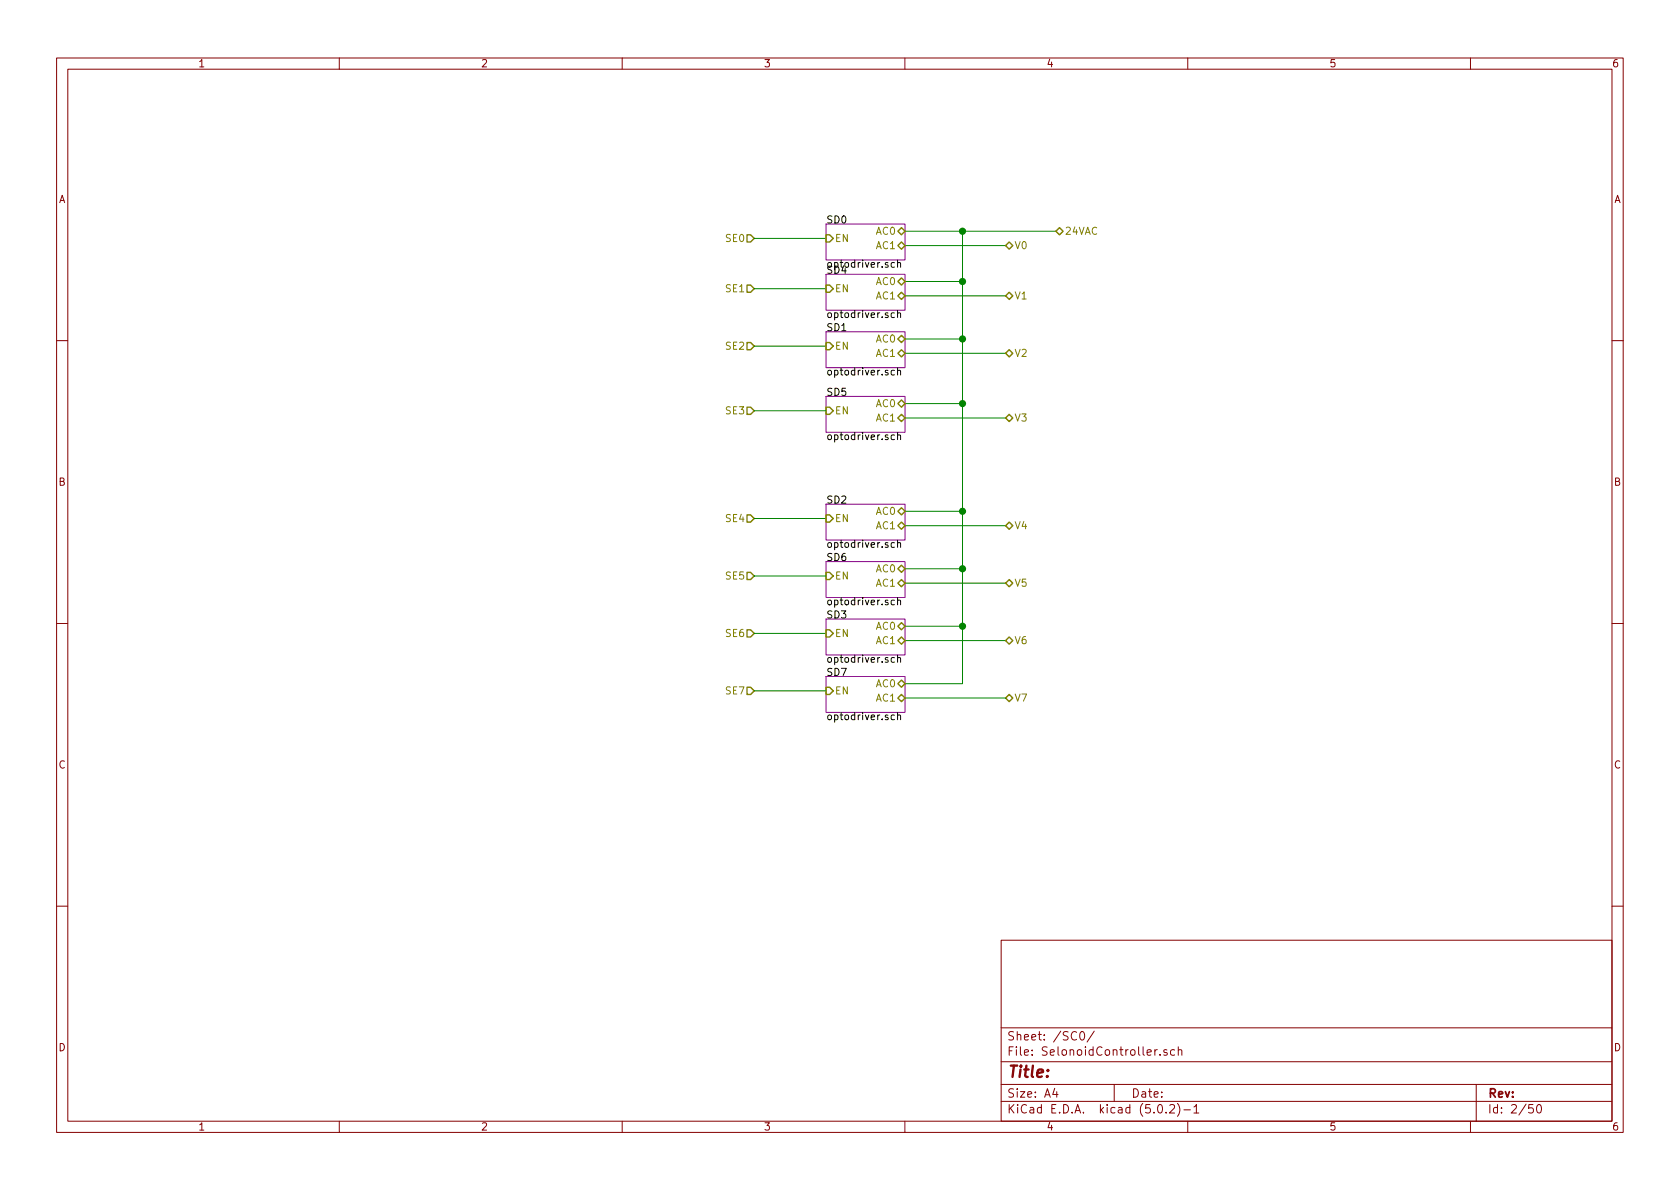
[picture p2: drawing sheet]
<svg xmlns="http://www.w3.org/2000/svg" width="297mm" height="210mm" viewBox="0 0 297 210" stroke-linecap="round" stroke-linejoin="round" font-family="sans-serif">
<g fill="none" stroke="#840000" stroke-width=".18">
<path d="M10 10.3h277v189.9h-277zM12 12.2h273v186.1h-273zM60 10.3v1.9M110 10.3v1.9M160 10.3v1.9M210 10.3v1.9M260 10.3v1.9M10 60.2h2M285 60.2h2M10 110.3h2M285 110.3h2M10 160.2h2"/>
<path d="M177 166.3h108v32h-108zM285 160.2h2M60 198.3v1.9M110 198.3v1.9M160 198.3v1.9M177 194.8h108M177 191.8h108M177 187.8h108M177 181.8h108M186.5 192.5l-.4 1h1M186.8 193v1M191.1 182.6l.2-.2a.81 .81 0 0 1 .6 .6 .81 .81 0 0 1-.3 .8l-.2 .1a.79 .79 0 0 1-.3-1.3z"/>
<path d="M193.5 182.3l-1.3 2M197 191.8v3M204.2 185.6v1M204.6 185.6l-.3 .1-.1 .2M204.8 195.5l.4-.2a.94 .94 0 0 1 0 1.5 .79 .79 0 0 1-.4-1.3zM205.1 186.5v.1M206.2 196.7v.1M206.3 185.7l-.3-.1-.2 .2v.2l.5 .2v.3h-.5M206.8 195.5l.2-.2h.4l.2 .2 .1 .3-.1 .2-.8 .8h.9M207.7 185.7l-.4-.1-.3 .3v.6l.3 .1 .4-.1M208.2 195.1a1.71 1.71 0 0 1 0 2.3M208.3 185.7l.2-.1 .4 .1 .1 .9"/>
<path d="M208.3 185.1v1.5M209.3 196.3h1.2M210 198.3v1.9M211.1 195.8l.4-.5v1.5M211.1 196.8h.9M260 198.3v1.9M261 191.8v6.5M271 195.3h-.7v.7l.2-.1 .5 .1 .1 .2-.1 .5-.2 .1-.5-.1M271.8 195.5l.4-.2a.94 .94 0 0 1 0 1.5 .79 .79 0 0 1-.4-1.3z"/>
</g>
<g fill="none" stroke="#008400" stroke-width=".18">
<path d="M133.3 42.2h12.7M133.3 51h12.7M160 40.9h26.7M160 59.9h10.2M160 49.8h10.2M160 43.4h17.8M160 52.3h17.8M170.2 40.9v80h-10.2M133.3 61.2h12.7M133.3 72.6h12.7M160 71.4h10.2M160 62.5h17.8"/>
<path d="M160 73.9h17.8M133.3 91.7h12.7M160 90.4h10.2M160 93h17.8M133.3 112h12.7M133.3 101.8h12.7M160 110.7h10.2M160 100.6h10.2M160 113.3h17.8M160 103.1h17.8M133.3 122.2h12.7M160 123.4h17.8"/>
</g>
<g fill="#008400" stroke="#008400" stroke-width=".25">
<circle cx="170.2" cy="59.9" r=".51"/>
<circle cx="170.2" cy="40.9" r=".51"/>
<circle cx="170.2" cy="49.8" r=".51"/>
<circle cx="170.2" cy="100.6" r=".51"/>
<circle cx="170.2" cy="110.7" r=".51"/>
<circle cx="170.2" cy="90.4" r=".51"/>
<circle cx="170.2" cy="71.4" r=".51"/>
</g>
<g fill="none" stroke="#848400" stroke-width=".25">
<path d="M132.1 41.5h.6l.6 .7-.6 .6h-.6zM132.1 50.4h.6l.6 .6-.6 .7h-.6zM146 41.5h.7l.6 .7-.6 .6h-.7zM146 50.4h.7l.6 .6-.6 .7h-.7zM158.7 40.9l.7-.6 .6 .6-.6 .6zM158.7 59.9l.7-.6 .6 .6-.6 .7zM158.7 49.8l.7-.7 .6 .7-.6 .6zM159.4 42.8l.6 .6-.6 .7-.7-.7zM159.4 51.7l.6 .6-.6 .7-.7-.7zM177.8 43.4l.6-.6 .7 .6-.7 .7zM177.8 52.3l.6-.6 .7 .6-.7 .7zM186.7 40.9l.6-.6 .7 .6-.7 .6z"/>
<path d="M132.1 60.6h.6l.6 .6-.6 .6h-.6zM132.1 72h.6l.6 .6-.6 .7h-.6zM146 60.6h.7l.6 .6-.6 .6h-.7zM146 72h.7l.6 .6-.6 .7h-.7zM158.7 62.5l.7-.7 .6 .7-.6 .6zM158.7 71.4l.7-.7 .6 .7-.6 .6zM158.7 73.9l.7-.6 .6 .6-.6 .6zM177.8 62.5l.6-.7 .7 .7-.7 .6zM177.8 73.9l.6-.6 .7 .6-.7 .6zM132.1 91.1h.6l.6 .6-.6 .6h-.6zM146 91.1h.7l.6 .6-.6 .6h-.7zM158.7 90.4l.7-.6 .6 .6-.6 .7z"/>
<path d="M158.7 93l.7-.7 .6 .7-.6 .6zM177.8 93l.6-.7 .7 .7-.7 .6zM132.1 101.2h.6l.6 .6-.6 .7h-.6zM132.1 111.4h.6l.6 .6-.6 .6h-.6zM146 111.4h.7l.6 .6-.6 .6h-.7zM146 101.2h.7l.6 .6-.6 .7h-.7zM158.7 113.3l.7-.7 .6 .7-.6 .6zM158.7 100.6l.7-.7 .6 .7-.6 .6zM158.7 103.1l.7-.6 .6 .6-.6 .7zM159.4 110.1l.6 .6-.6 .7-.7-.7zM177.8 103.1l.6-.6 .7 .6-.7 .7zM177.8 113.3l.6-.7 .7 .7-.7 .6z"/>
<path d="M132.1 121.5h.6l.6 .7-.6 .6h-.6zM146 121.5h.7l.6 .7-.6 .6h-.7zM158.7 120.9l.7-.6 .6 .6-.6 .6zM158.7 123.4l.7-.6 .6 .6-.6 .7zM177.8 123.4l.6-.6 .7 .6-.7 .7z"/>
</g>
<path d="M146 39.6h14v6.4h-14zM146 58.7h14v6.3h-14zM146 48.5h14v6.4h-14zM146 70.1h14v6.3h-14zM146 89.1h14v6.4h-14zM146 99.3h14v6.4h-14zM146 109.5h14v6.3h-14zM146 119.6h14v6.4h-14z" fill="none" stroke="#840084" stroke-width=".18"/>
<g fill="none" stroke="#000" stroke-width=".18">
<path d="M158.1 46.5l-.3-.1-.2 .3 .1 .5h.4M158.1 55.4l-.3-.1-.2 .2 .1 .6h.4M158.7 46.6l.2-.2 .3 .1v.8M158.7 55.4l.2-.1 .3 .1v.8M158.7 46v1.3M158.7 54.9v1.3M158.1 65.5h-.3l-.2 .2 .1 .6h.4M158.1 77l-.3-.1-.2 .2 .1 .6h.4M158.7 65.6l.2-.1h.3v.8M158.7 77l.2-.1 .3 .1v.7M158.7 65v1.3M158.7 76.5v1.2"/>
<path d="M158.1 96h-.3l-.2 .2 .1 .5h.4M158.7 96.1l.2-.1h.3v.8M158.7 95.5v1.3M158.1 116.3h-.3l-.2 .2 .1 .6h.4M158.1 106.2l-.3-.1-.2 .2 .1 .6h.4M158.7 116.4l.2-.1h.3v.8M158.7 106.2l.2-.1 .3 .1v.8M158.7 105.7v1.3M158.7 115.8v1.3M158.1 126.5l-.3-.1-.2 .3 .1 .5h.4M158.7 126.6l.2-.2 .3 .1v.8M158.7 126v1.3"/>
</g>
<text font-size="2.8" fill="#840000" x="178" y="190.5">Title:</text>
<g font-size="2.1" fill="#840000">
<text x="178" y="184">Sheet: /SC0/</text>
<text x="178" y="186.7">File: SelonoidController.sch</text>
<text x="178" y="196.9">KiCad E.D.A. kicad (5.0.2)-1</text>
<text x="178" y="194.1">Size: A4</text>
<text x="200" y="194.1">Date:</text>
<text x="263" y="194.1">Rev:</text>
<text x="263" y="196.9">Id: 2/50</text>
</g>
<g font-size="1.8" fill="#840000">
<text x="35" y="11.9">1</text>
<text x="85" y="11.9">2</text>
<text x="135" y="11.9">3</text>
<text x="185" y="11.9">4</text>
<text x="235" y="11.9">5</text>
<text x="285" y="11.9">6</text>
<text x="10.4" y="35.9">A</text>
<text x="285.4" y="35.9">A</text>
<text x="10.4" y="85.9">B</text>
<text x="285.4" y="85.9">B</text>
<text x="10.4" y="135.9">C</text>
<text x="285.4" y="135.9">C</text>
<text x="10.4" y="185.9">D</text>
<text x="285.4" y="185.9">D</text>
<text x="35" y="199.9">1</text>
<text x="85" y="199.9">2</text>
<text x="135" y="199.9">3</text>
<text x="185" y="199.9">4</text>
<text x="235" y="199.9">5</text>
<text x="285" y="199.9">6</text>
</g>
<g font-size="1.8">
<text x="146" y="39.5">SD0</text>
<text x="146" y="47.3">optodriver.sch</text>
<text x="146" y="48.4">SD4</text>
<text x="146" y="58.6">SD1</text>
<text x="146" y="56.2">optodriver.sch</text>
<text x="146" y="66.4">optodriver.sch</text>
<text x="146" y="70">SD5</text>
<text x="146" y="77.8">optodriver.sch</text>
<text x="146" y="89">SD2</text>
<text x="146" y="96.9">optodriver.sch</text>
<text x="146" y="99.2">SD6</text>
<text x="146" y="107">optodriver.sch</text>
<text x="146" y="109.4">SD3</text>
<text x="146" y="117.2">optodriver.sch</text>
<text x="146" y="119.5">SD7</text>
<text x="146" y="127.3">optodriver.sch</text>
</g>
<g font-size="1.8" fill="#848400">
<text x="155" y="41.5">AC0</text>
<text x="188.2" y="41.5">24VAC</text>
<text x="128.5" y="42.8">SE0</text>
<text x="147.6" y="42.8">EN</text>
<text x="155" y="44.1">AC1</text>
<text x="179.3" y="44.1">V0</text>
<text x="128.5" y="51.7">SE1</text>
<text x="147.6" y="51.7">EN</text>
<text x="155" y="50.4">AC0</text>
<text x="155" y="53">AC1</text>
<text x="179.3" y="53">V1</text>
<text x="128.5" y="61.8">SE2</text>
<text x="147.6" y="61.8">EN</text>
<text x="155" y="60.6">AC0</text>
<text x="155" y="63.1">AC1</text>
<text x="179.3" y="63.1">V2</text>
<text x="128.5" y="73.3">SE3</text>
<text x="147.6" y="73.3">EN</text>
<text x="155" y="72">AC0</text>
<text x="155" y="74.5">AC1</text>
<text x="179.3" y="74.5">V3</text>
<text x="128.5" y="92.3">SE4</text>
<text x="147.6" y="92.3">EN</text>
<text x="155" y="91.1">AC0</text>
<text x="155" y="93.6">AC1</text>
<text x="179.3" y="93.6">V4</text>
<text x="155" y="101.2">AC0</text>
<text x="128.5" y="102.5">SE5</text>
<text x="147.6" y="102.5">EN</text>
<text x="155" y="103.8">AC1</text>
<text x="179.3" y="103.8">V5</text>
<text x="128.5" y="112.6">SE6</text>
<text x="147.6" y="112.6">EN</text>
<text x="155" y="111.4">AC0</text>
<text x="155" y="113.9">AC1</text>
<text x="179.3" y="113.9">V6</text>
<text x="128.5" y="122.8">SE7</text>
<text x="147.6" y="122.8">EN</text>
<text x="155" y="121.5">AC0</text>
<text x="155" y="124.1">AC1</text>
<text x="179.3" y="124.1">V7</text>
</g>
</svg>
